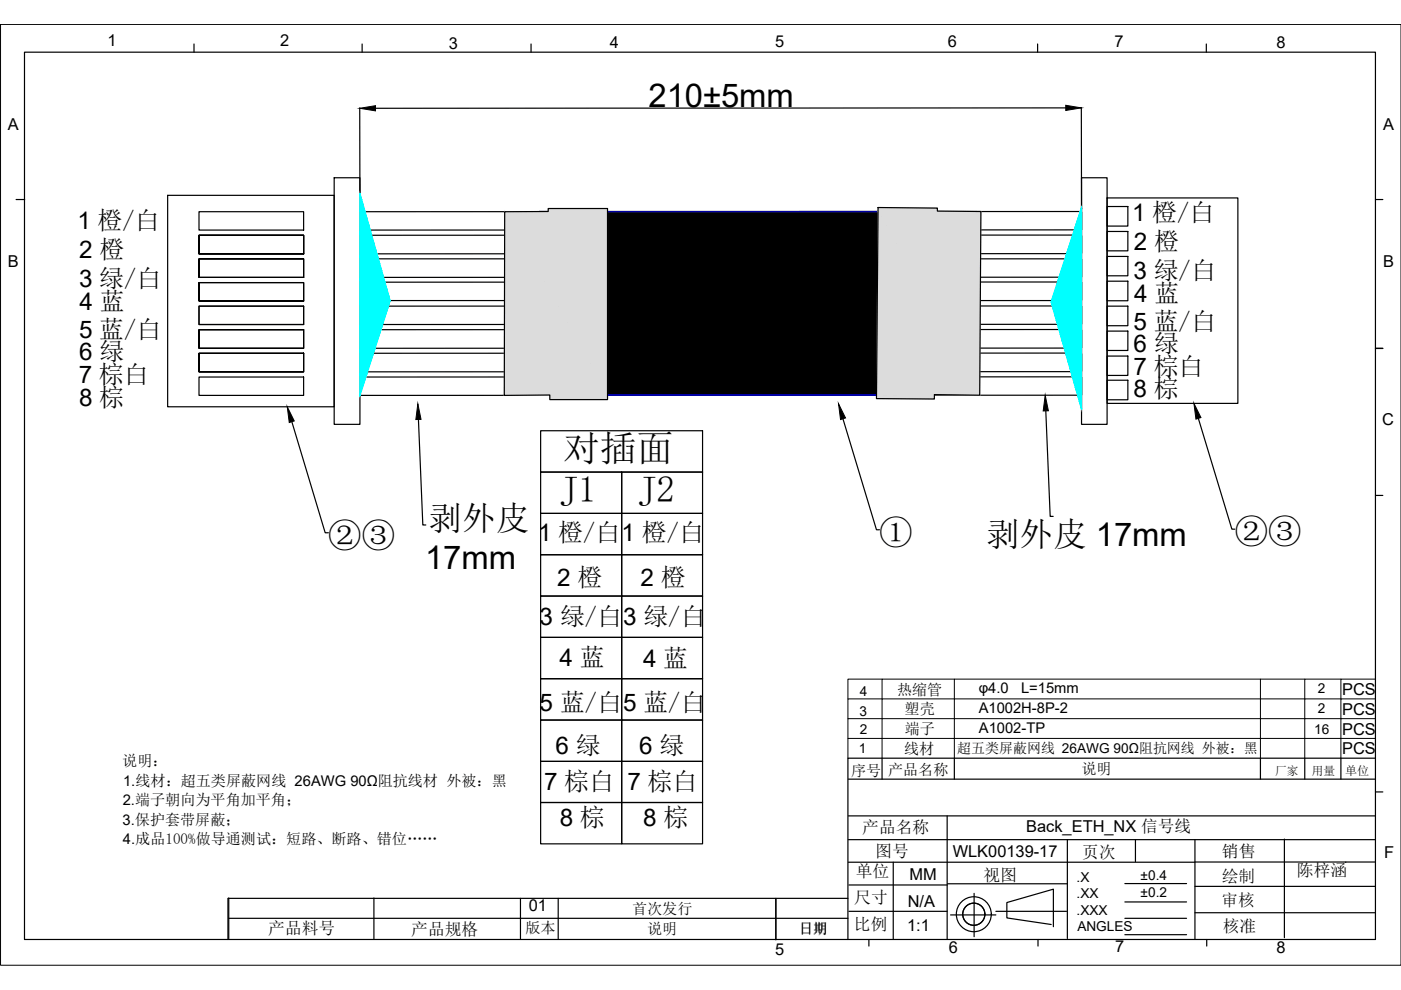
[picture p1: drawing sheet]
<svg xmlns="http://www.w3.org/2000/svg" width="297mm" height="210mm" viewBox="0 0 297 210" stroke-linecap="round" stroke-linejoin="round" font-family="sans-serif">
<!-- layer: 0 -->
<g fill="none" stroke="#000" stroke-width=".25">
<path d="M5.2 11.1h286.4v188.1h-286.4zM41.1 9.3v1.8M76.8 9.3v1.8M112.6 9.3v1.8M220 9.3v1.8M255.8 9.3v1.8M70.9 37.7h5.4v52.3h-5.4zM76.3 22.9v21.6M226 22.9l-146.4 .1M229.3 22.8v21.6M229.3 37.7h5.4v52.3h-5.4zM3.4 42.3h1.8"/>
<path d="M35.5 41.4h35.4v44.8h-35.4zM42.2 59.9h22.2v3.9v-3.9h-22.2v3.9h22.2h-22.2zM42.2 54.9h22.2v3.9v-3.9h-22.2v3.9h22.2h-22.2zM42.2 49.9h22.2v3.9h-22.2zM42.2 49.9h22.2v3.9v-3.9h-22.2v3.9h22.2h-22.2zM42.2 44.9h22.2v3.9h-22.2zM76.3 44.9l153-.1v3.9l-153 .1zM76.3 49.9l153-.1v4h-153zM76.3 54.9h153v3.9h-153zM76.3 59.8h153v3.9h-153zM107 44.9l9.2-.1v-.6h12.6v40.5h-12.2v-1l-9.7 .1zM186.2 44l12.5 .1v.7h9.3l-.3 39-9.6-.1v.9l-12.3-.1z"/>
<path d="M234.7 42h27.8v43.5h-27.8zM234.7 59.6h4.4v4.2h-4.4zM234.7 54.4h4.4v4.1h-4.4zM234.7 49.1h4.4v4.1h-4.4zM234.7 43.8h4.4v4.1h-4.4zM291.6 42.3h1.6M42.2 64.9h22.2v3.9h-22.2zM42.2 69.9v3.9h22.2v-3.9v3.9h-22.2v-3.9h22.2zM42.2 74.9v3.9h22.2v-3.9v3.9h-22.2v-3.9h22.2zM42.2 79.9h22.2v3.9h-22.2zM76.3 64.9h153v3.9h-153zM76.3 69.9h153v3.9h-153z"/>
<path d="M76.3 74.9h153v3.9h-153zM76.3 79.9h153v3.9h-153zM234.7 75.5h4.4v4.1h-4.4zM234.7 70.2h4.4v4.1h-4.4zM234.7 64.9h4.4v4.2h-4.4zM291.6 73.8h1.6M291.6 73.9h1.6M61.9 89.4l7 23.6h.7M88.7 89l.9 22.3h.7M114.6 91.3h34.4v8.8h-34.4zM178.7 88.8l7.1 23.5h.7M221.7 87.1l1 22.4h.6"/>
<path d="M234.7 80.6h4.4v4.2h-4.4zM254.1 88.7l7.1 23.5h.6M114.6 100.1h17.2v8.8h-17.2zM114.6 108.9h17.2v8.7h-17.2zM114.6 117.6h17.2v8.8h-17.2zM131.8 100.1h17.2v8.8h-17.2zM131.8 108.9h17.2v8.7h-17.2zM131.8 117.6h17.2v8.8h-17.2zM291.6 105h1.6M114.6 126.4h17.2v8.7h-17.2zM114.6 135.1h17.2v8.8h-17.2zM131.8 126.4h17.2v8.7h-17.2z"/>
<path d="M131.8 135.1h17.2v8.8h-17.2zM114.6 143.9h17.2v8.8h-17.2zM114.6 152.7h17.2v8.7h-17.2zM131.8 143.9h17.2v8.8h-17.2zM131.8 152.7h17.2v8.7h-17.2zM114.6 161.4h17.2v8.8h-17.2zM114.6 170.2h17.2v8.7h-17.2zM131.8 161.4h17.2v8.8h-17.2zM131.8 170.2h17.2v8.7h-17.2zM179.9 178h111.7M179.9 173h111.7M179.9 165.2h111.7"/>
<path d="M187 160.8v4.4M200.8 173v26.1M202.3 160.8v4.4M226.3 178v21M240.7 178v4.7M253.4 178v21.1M267.2 160.8v4.4M272.3 177.9v20.9M276.6 160.8v4.4M284.3 160.8v4.4M291.6 160.8h-111.8v38.4M291.6 167.9h1.6"/>
<path d="M48.3 190.6v8.6M48.3 190.5h131.5M48.5 194.7h131.3M48.5 190.4v8.6M79.3 190.4v8.6M110.3 190.5v8.5M118.3 190.5v8.5M164.5 190.5v8.8M179.9 182.8h73.5M180 187.6h20.8M180 193.2h20.8M184.2 199.2v1.4"/>
<path d="M189.4 182.8v16.3M200.9 187.4h25.4M201.5 194h9.6M206.5 189.4v9.2M211.1 193.2h15M220.1 199.2v1.4M222.9 196l-9.4-1.4v-3.2l9.8-2.9v8M238.5 187.3h13.1M238.5 191.2h13.1M238.5 194.7h13.1M238.5 198.2h13.1M253.4 182.8h38.2"/>
<path d="M253.4 187.9h38.2M253.4 193.5h38.2M255.8 199.2v1.4M285.3 182.8h.1"/>
<circle cx="206.5" cy="193.8" r="3.7"/>
<circle cx="206.5" cy="193.8" r="2.35"/>
</g>
<!-- layer: DIM -->
<path d="M.1 5.2h296.9v199.5h-296.9z" fill="none" stroke="#000" stroke-width=".21"/>
<!-- layer: 0 -->
<path d="M187 144h-7.2v4.2M202.3 144h-15.3v4.2h-7.2v4.2M267.2 144h-64.9v4.2h-15.3v4.2h-7.2v4.2M276.6 144h-9.4v4.2h-64.9v4.2h-15.3v4.2h15.3v4.2M284.3 144h-7.7v4.2h-9.4v4.2h-64.9v4.2h64.9v4.2M291.6 144h-7.3v4.2h-7.7v4.2h-9.4v4.2h9.4v4.2M291.6 148.2h-7.3v4.2h-7.7v4.2h7.7v4.2M291.6 152.4h-7.3v4.2h7.3M179.8 160.8v-4.2h7.2v4.2" fill="none" stroke="#000" stroke-width=".21"/>
<g fill="#000" stroke="#000" stroke-width=".21">
<path d="M76.3 23l3.3-.6v1.1zM226 22.3l3.3 .6-3.3 .5zM60.9 86.2l1.5 3.1-1.1 .3zM88.6 85.6l.7 3.3-1.1 .1zM177.8 85.6l1.5 3-1.1 .4zM221.6 83.8l.7 3.3h-1.1zM253.1 85.5l1.5 3-1 .4z"/>
<path d="M114.4 44.8l81.6 38.9v-38.9zM114.4 44.8l81.6 38.9h-81.6z"/>
</g>
<path d="M114.4 44.8h81.6v38.9h-81.6z" fill="none" stroke="#00f" stroke-width=".3"/>
<g fill="#dcdcdc" stroke="#dcdcdc" stroke-width=".21">
<path d="M106.9 83.7h9.7z"/>
<path d="M186.2 44l12.5 .1h-12.5z"/>
<path d="M198.1 83.7h9.6v.1z"/>
<path d="M185.9 83.7h12.2v.8z"/>
<path d="M116.2 44.2l12.6 .6v-.6zM116.2 44.2l12.6 .6h-12.6z"/>
<path d="M116.2 44.8l12.6 .1zM107 44.9h21.8z"/>
<path d="M107 44.9l21.8 38.8v-38.8zM107 44.9l21.8 38.8h-21.9z"/>
<path d="M116.6 83.7l12.2 .1zM116.6 83.7l12.2 .1z"/>
<path d="M116.6 83.8l12.2 .9v-.9zM116.6 83.8l12.2 .9h-12.2z"/>
<path d="M186.2 44.1l12.5 .7v-.7zM186.2 44.1l12.5 .7h-12.5z"/>
<path d="M186.2 44.8h21.8zM186.2 44.8h21.8z"/>
<path d="M186.2 44.8l21.5 38.9 .3-38.9zM186.2 44.8l21.5 38.9h-21.8z"/>
<path d="M185.9 83.7l-.1 .8h12.3zM185.8 84.5l12.3 .1z"/>
</g>
<g fill="#0ff" stroke="#0ff" stroke-width=".21">
<path d="M76.3 41.1l6.4 22.7h-6.4zM76.3 63.8v20l6.4-20z"/>
<path d="M229.3 44v20h-6.4zM222.9 64l6.4 22.7v-22.7z"/>
</g>
<path d="M76.3 41.1l6.4 22.7-6.4 20zM229.3 44v42.7l-6.4-22.7z" fill="none" stroke="#0ff" stroke-width=".3"/>
<g font-size="7.8">
<text x="119.5" y="97.8">对插面</text>
<text x="118.7" y="106.5">J1</text>
<text x="135.3" y="106.5">J2</text>
</g>
<g font-size="7.1">
<text x="90.9" y="112.4">剥外皮</text>
<text x="69.6" y="115.9">②③</text>
<text x="186.4" y="115.3">①</text>
<text x="209.1" y="115.8">剥外皮 17mm</text>
<text x="261.8" y="115.2">②③</text>
</g>
<g font-size="6.9">
<text x="137.5" y="22.8">210±5mm</text>
<text x="90.1" y="120.7">17mm</text>
</g>
<g font-size="5.1">
<text x="240" y="46.9">1 橙/白</text>
<text x="16.4" y="48.6">1 橙/白</text>
<text x="240.4" y="53.1">2 橙</text>
<text x="16.8" y="54.8">2 橙</text>
<text x="240.4" y="59.2">3 绿/白</text>
<text x="16.7" y="60.8">3 绿/白</text>
<text x="16.9" y="65.7">4 蓝</text>
<text x="240.5" y="64">4 蓝</text>
<text x="16.7" y="71.6">5 蓝/白</text>
<text x="240.4" y="69.9">5 蓝/白</text>
<text x="16.7" y="76.3">6 绿</text>
<text x="240.4" y="74.6">6 绿</text>
<text x="16.7" y="81.1">7 棕白</text>
<text x="240.3" y="79.4">7 棕白</text>
<text x="16.7" y="86">8 棕</text>
<text x="240.4" y="84.3">8 棕</text>
<text x="114.1" y="114.7">1 橙/白1 橙/白</text>
<text x="118.1" y="124.3">2 橙</text>
<text x="135.8" y="124.3">2 橙</text>
<text x="114.4" y="132.5">3 绿/白</text>
<text x="132.1" y="132.6">3 绿/白</text>
<text x="118.6" y="141.2">4 蓝</text>
<text x="136.3" y="141.3">4 蓝</text>
<text x="114.4" y="150.7">5 蓝/白</text>
<text x="132.1" y="150.8">5 蓝/白</text>
<text x="117.8" y="159.8">6 绿</text>
<text x="135.5" y="159.9">6 绿</text>
<text x="115.3" y="167.5">7 棕白</text>
<text x="133" y="167.6">7 棕白</text>
<text x="118.7" y="175.1">8 棕</text>
<text x="136.4" y="175.2">8 棕</text>
</g>
<g font-size="3.6">
<text x="182.8" y="176.5">产品名称</text>
<text x="181.4" y="186">单位</text>
<text x="185.6" y="181.8">图号</text>
<text x="229.4" y="182">页次</text>
<text x="259.1" y="181.6">销售</text>
<text x="275" y="185.7">陈梓涵</text>
<text x="181.1" y="191.5">尺寸</text>
<text x="208.5" y="186.9">视图</text>
<text x="259" y="186.9">绘制</text>
<text x="181" y="197.1">比例</text>
<text x="259" y="192.2">审核</text>
<text x="259.2" y="197.6">核准</text>
<text x="56.9" y="198.1">产品料号</text>
<text x="87.2" y="198.3">产品规格</text>
</g>
<g font-size="3.5">
<text x="22.8" y="9.7">1</text>
<text x="59.4" y="9.8">2</text>
<text x="95.2" y="10.3">3</text>
<text x="129.3" y="10.1">4</text>
<text x="164.4" y="10">5</text>
<text x="201" y="10">6</text>
<text x="236.3" y="10">7</text>
<text x="270.6" y="10.2">8</text>
<text x="1.7" y="27.6">A</text>
<text x="293.3" y="27.6">A</text>
<text x="1.6" y="56.7">B</text>
<text x="293.2" y="56.7">B</text>
<text x="293" y="90.1">C</text>
<text x="284.6" y="147.5">PCS</text>
<text x="284.6" y="151.7">PCS</text>
<text x="284.6" y="155.8">PCS</text>
<text x="284.6" y="159.8">PCS</text>
<text x="217.6" y="176.5">Back_ETH_NX 信号线</text>
<text x="202" y="181.8">WLK00139-17</text>
<text x="293.4" y="182">F</text>
<text x="192.8" y="186.6">MM</text>
<text x="112.1" y="193.2">01</text>
<text x="192.3" y="197.3">1:1</text>
<text x="192.5" y="192.3">N/A</text>
<text x="164.4" y="202.4">5</text>
<text x="201.2" y="202">6</text>
<text x="236.5" y="201.8">7</text>
<text x="270.6" y="202.1">8</text>
</g>
<g font-size="3.2">
<text x="190.2" y="147.3">热缩管</text>
<text x="191.8" y="151.5">塑壳</text>
<text x="191.8" y="155.7">端子</text>
<text x="191.7" y="159.9">线材</text>
<text x="25.9" y="162.5">说明：</text>
<text x="180.5" y="164.6">序号</text>
<text x="188.3" y="164.3">产品名称</text>
<text x="229.3" y="164.1">说明</text>
<text x="111.4" y="197.8">版本</text>
<text x="134" y="193.7">首次发行</text>
<text x="137.2" y="198">说明</text>
</g>
<g font-size="3.1">
<text x="207.5" y="147">φ4.0</text>
<text x="216.5" y="147">L=15mm</text>
<text x="207.5" y="151.1">A1002H-8P-2</text>
<text x="207.5" y="155.4">A1002-TP</text>
<text x="26.1" y="166.6">1.线材：超五类屏蔽网线 26AWG 90Ω阻抗线材 外被：黑</text>
<text x="26" y="170.7">2.端子朝向为平角加平角；</text>
<text x="26" y="174.9">3.保护套带屏蔽；</text>
<text x="26.1" y="179">4.成品100%做导通测试：短路、断路、错位……</text>
</g>
<g font-size="3">
<text x="202.9" y="159.7">超五类屏蔽网线 26AWG 90Ω阻抗网线 外被：黑</text>
<text x="169.4" y="198">日期</text>
</g>
<g font-size="2.9">
<text x="182.3" y="147.7">4</text>
<text x="279.4" y="147">2</text>
<text x="182.2" y="151.9">3</text>
<text x="182.3" y="155.5">2</text>
<text x="278.6" y="155.7">16</text>
<text x="279.4" y="151.2">2</text>
<text x="182.1" y="159.6">1</text>
<text x="228.2" y="187">.X</text>
<text x="228.2" y="190.4">.XX</text>
<text x="241.8" y="186.7">±0.4</text>
<text x="241.8" y="190.2">±0.2</text>
<text x="228.2" y="193.9">.XXX</text>
<text x="228.4" y="197.4">ANGLES</text>
</g>
<text font-size="2.6" x="285.2" y="164.3">单位</text>
<g font-size="2.5">
<text x="270.3" y="164.2">厂家</text>
<text x="278.1" y="164.3">用量</text>
</g>
</svg>
